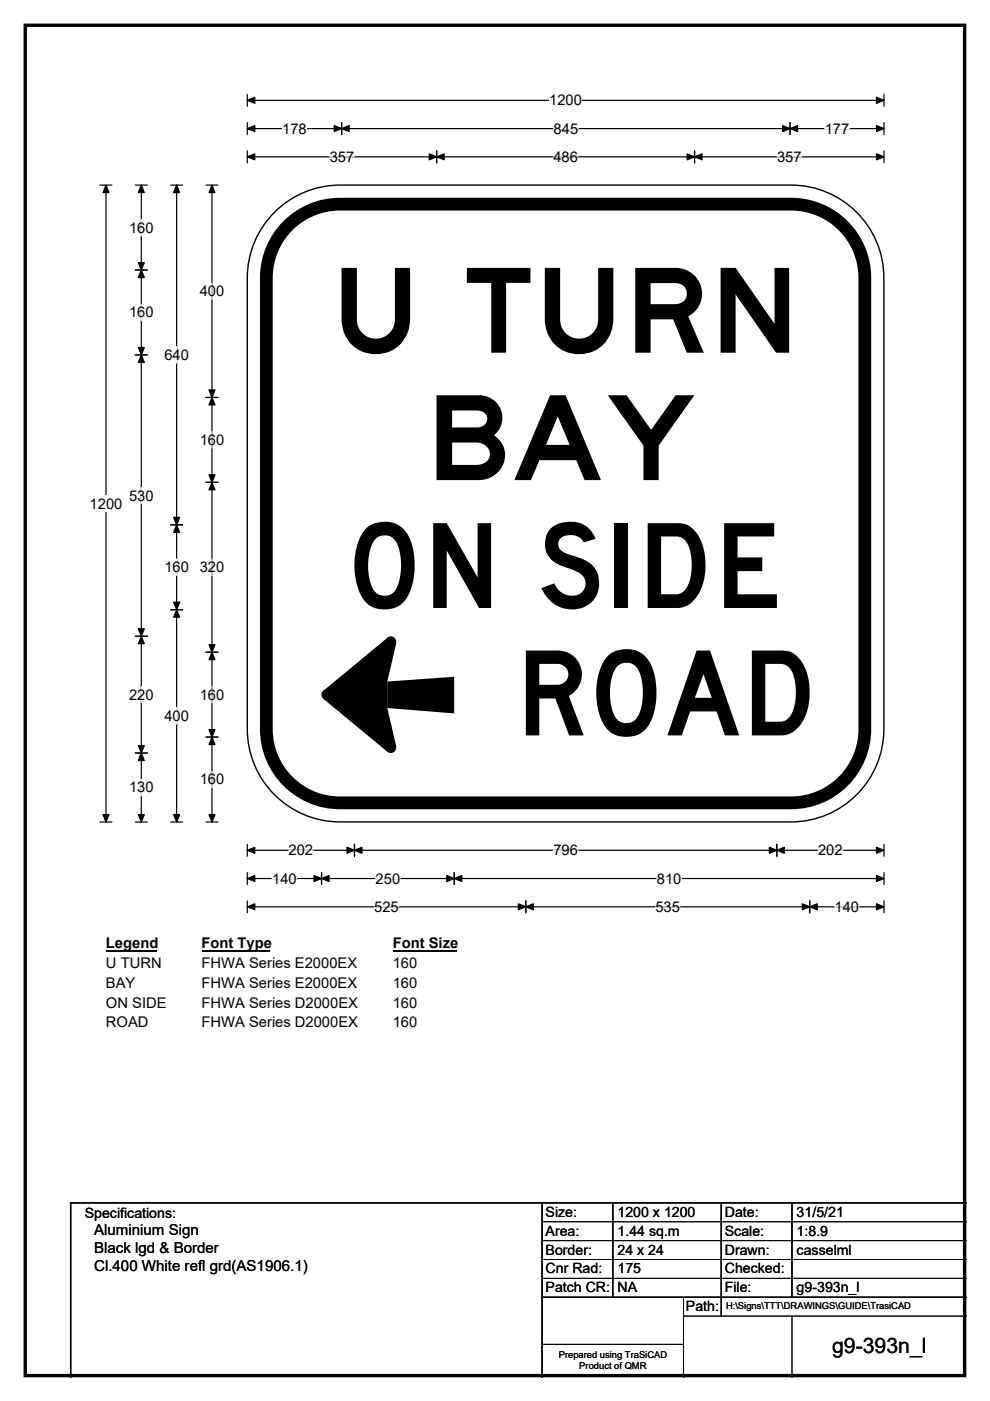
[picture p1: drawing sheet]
<svg xmlns="http://www.w3.org/2000/svg" width="210mm" height="297mm" viewBox="0 0 210 297" stroke-linecap="round" stroke-linejoin="round" font-family="sans-serif">
<path d="M5.4 5.4h199.2v286.3h-199.2z" fill="none" stroke="#000" stroke-width=".72"/>
<path d="M52.5 21.3h135M52.5 20v2.5M187.5 20v2.5" fill="none" stroke="#000" stroke-width=".25"/>
<path d="M52.5 21.3l1.5-.7v1.3zM185.9 20.6l1.6 .7-1.6 .6z" fill="#000" stroke="#000" stroke-width=".25"/>
<path d="M116.5 19.5h6.9v3.5h-6.9z" fill="#fff"/>
<g fill="none" stroke="#000" stroke-width=".25">
<path d="M21.2 39.2h2.5M22.5 39.2v135.1M52.5 27.3h135M52.5 26v2.5M52.5 32v2.5M52.5 33.3h135M72.5 26v2.5M92.6 32v2.5M147.3 32v2.5M167.6 26v2.5M187.5 26v2.5M187.5 32v2.5"/>
<path d="M21.2 174.3h2.5M52.5 179v2.5M75.2 179v2.5M164.8 179v2.5M187.5 179v2.5M52.5 185v2.5M52.5 191v2.5M52.5 180.3h135M52.5 186.3h135M52.5 192.3h135M68.2 185v2.5M96.4 185v2.5"/>
<path d="M111.5 191v2.5M171.7 191v2.5M187.5 185v2.5M187.5 191v2.5"/>
</g>
<g fill="#000" stroke="#000" stroke-width=".25">
<path d="M22.5 39.2l.6 1.6h-1.3zM52.5 27.3l1.5-.7v1.3zM52.5 33.3l1.5-.7v1.3zM72.5 27.3l1.6-.7v1.3zM70.9 26.6l1.6 .7-1.6 .6zM92.6 33.3l1.6-.7v1.3zM91 32.6l1.6 .7-1.6 .6zM145.7 32.6l1.6 .7-1.6 .6zM147.3 33.3l1.6-.7v1.3zM166 26.6l1.6 .7-1.6 .6zM167.6 27.3l1.6-.7v1.3zM185.9 26.6l1.6 .7-1.6 .6z"/>
<path d="M185.9 32.6l1.6 .7-1.6 .6zM21.8 172.7h1.3l-.6 1.6zM52.5 180.3l1.5-.7v1.3zM52.5 186.3l1.5-.7v1.3zM52.5 192.3l1.5-.7v1.3zM68.2 186.3l1.6-.7v1.3zM66.6 185.6l1.6 .7-1.6 .6zM75.2 180.3l1.6-.7v1.3zM73.6 179.6l1.6 .7-1.6 .6zM94.8 185.6l1.6 .7-1.6 .6zM96.4 186.3l1.5-.7v1.3zM111.5 192.3l1.6-.7v1.3z"/>
<path d="M109.9 191.6l1.6 .7-1.6 .6zM163.2 179.6l1.6 .7-1.6 .6zM164.8 180.3l1.5-.7v1.3zM170.2 191.6l1.5 .7-1.5 .6zM171.7 192.3l1.6-.7v1.3zM185.9 179.6l1.6 .7-1.6 .6zM185.9 185.6l1.6 .7-1.6 .6zM185.9 191.6l1.6 .7-1.6 .6z"/>
</g>
<g fill="none" stroke="#fff" stroke-width=".25">
<path d="M59.9 27.3h5.2M69.9 33.3h5.2M117.4 33.3h5.2M117.4 27.3h5.2M164.8 33.3h5.2M174.9 27.3h5.2M57.7 186.3h5.2M61.2 180.3h5.2M79.4 192.3h5.2M79.7 186.3h5.2M117.4 180.3h5.2M139 192.3h5.2"/>
<path d="M139.3 186.3h5.2M173.5 180.3h5.2M177 192.3h5.2"/>
</g>
<path d="M19 105h7v3.5h-7z" fill="#fff"/>
<g fill="none" stroke="#000" stroke-width=".25">
<path d="M28.7 39.2h2.5M30 39.2v135.1M36.2 39.2h2.5M37.5 39.2v135.1M43.7 39.2h2.5M45 39.2v135.1M28.7 57.3h2.5M28.7 75.2h2.5M43.7 84.3h2.5M36.2 111.3h2.5M43.7 102.3h2.5M28.7 134.9h2.5"/>
<path d="M36.2 129.3h2.5M43.7 138.3h2.5M28.7 159.7h2.5M43.7 156.3h2.5M28.7 174.3h2.5M36.2 174.3h2.5M43.7 174.3h2.5"/>
</g>
<g fill="#000" stroke="#000" stroke-width=".25">
<path d="M30 39.2l.6 1.6h-1.3zM37.5 39.2l.6 1.6h-1.3zM45 39.2l.6 1.6h-1.3zM30 57.3l.6 1.5h-1.3zM29.3 55.7h1.3l-.6 1.6zM29.3 73.7h1.3l-.6 1.5zM30 75.2l.6 1.6h-1.3zM45 84.3l.6 1.6h-1.3zM44.3 82.7h1.3l-.6 1.6zM37.5 111.3l.6 1.6h-1.3zM36.8 109.7h1.3l-.6 1.6zM44.3 100.7h1.3l-.6 1.6z"/>
<path d="M45 102.3l.6 1.5h-1.3zM29.3 133.3h1.3l-.6 1.6zM30 134.9l.6 1.6h-1.3zM36.8 127.7h1.3l-.6 1.6zM37.5 129.3l.6 1.6h-1.3zM44.3 136.7h1.3l-.6 1.6zM45 138.3l.6 1.6h-1.3zM29.3 158.1h1.3l-.6 1.6zM30 159.7l.6 1.5h-1.3zM44.3 154.7h1.3l-.6 1.6zM45 156.3l.6 1.6h-1.3zM29.3 172.7h1.3l-.6 1.6z"/>
<path d="M36.8 172.7h1.3l-.6 1.6zM44.3 172.7h1.3l-.6 1.6z"/>
</g>
<g fill="none" stroke="#fff" stroke-width=".25">
<path d="M30 46.5v3.5M30 64.5v3.5M37.5 73.5v3.5M45 60v3.5M45 91.5v3.5M30 103.3v3.5M37.5 118.5v3.5M45 118.5v3.5M30 145.5v3.5M37.5 150v3.5M45 145.5v3.5M30 165.2v3.5"/>
<path d="M45 163.5v3.5"/>
</g>
<path d="M22.5 198.2h10.7v3.5h-10.7z" fill="#fff"/>
<path d="M22.5 201.5h10.7" fill="none" stroke="#000" stroke-width=".32"/>
<path d="M42.8 198.2h14.4v3.5h-14.4z" fill="#fff"/>
<path d="M42.8 201.5h14.4" fill="none" stroke="#000" stroke-width=".32"/>
<path d="M83.3 198.2h13.5v3.5h-13.5z" fill="#fff"/>
<path d="M83.3 201.5h13.5" fill="none" stroke="#000" stroke-width=".32"/>
<g fill="#fff">
<path d="M22.5 202.4h11.7v3.5h-11.7z"/>
<path d="M42.8 202.4h32.8v3.5h-32.8z"/>
<path d="M83.3 202.4h5.2v3.5h-5.2z"/>
<path d="M22.5 206.6h6.2v3.5h-6.2z"/>
<path d="M42.8 206.6h32.8v3.5h-32.8z"/>
<path d="M83.3 206.6h5.2v3.5h-5.2z"/>
<path d="M22.5 210.8h12.8v3.5h-12.8z"/>
<path d="M42.8 210.8h33v3.5h-33z"/>
<path d="M83.3 210.8h5.2v3.5h-5.2z"/>
<path d="M22.5 215h9v3.5h-9z"/>
<path d="M42.8 215h33v3.5h-33z"/>
<path d="M83.3 215h5.2v3.5h-5.2z"/>
</g>
<path d="M58.2 45a19.6 19.6 0 0 1 13.9-5.8h95.7a19.7 19.7 0 0 1 19.7 19.7v95.7a19.7 19.7 0 0 1-19.7 19.7h-95.7a19.7 19.7 0 0 1-19.6-19.7v-95.7a19.6 19.6 0 0 1 5.7-13.9z" fill-rule="evenodd" fill="#fff" stroke="#fff" stroke-width=".21"/>
<path d="M61.1 47.9a15.6 15.6 0 0 1 11-4.6h95.7a15.6 15.6 0 0 1 15.6 15.6v95.7a15.6 15.6 0 0 1-15.6 15.6h-95.7a15.6 15.6 0 0 1-15.6-15.6v-95.7a15.6 15.6 0 0 1 4.6-11z" fill="none" stroke="#000" stroke-width="2.7"/>
<path d="M58.2 45a19.6 19.6 0 0 1 13.9-5.8h95.7a19.7 19.7 0 0 1 19.7 19.7v95.7a19.7 19.7 0 0 1-19.7 19.7h-95.7a19.7 19.7 0 0 1-19.6-19.7v-95.7a19.6 19.6 0 0 1 5.7-13.9zM115 255v37M130 255v20M153 255v24M168 255v20M205 255h-190v37M115 275h90" fill="none" stroke="#000" stroke-width=".3"/>
<g fill="#000">
<path d="M82.1 144.5l14.2-1v7.8l-14.2-1.2z"/>
<path d="M68.6 146.4l13.7-11.3 1.8 1.2-2 8.2v5.6l2 8.2-1.8 1.2-13.7-11.3z" fill-rule="evenodd"/>
<circle cx="82.9" cy="136" r="1.12"/>
<circle cx="69.3" cy="147.3" r="1.12"/>
<circle cx="82.9" cy="158.5" r="1.12"/>
</g>
<path d="M115 259h90M115 263h90M115 267h90M115 271h90M145 279h60M145 275v17M168 279v13M115 285h30" fill="none" stroke="#000" stroke-width=".21"/>
<g font-size="25">
<text x="70.1" y="74.8">U TURN</text>
<text x="90.3" y="101.8">BAY</text>
<text x="73.4" y="128.9">ON SIDE</text>
<text x="109.4" y="155.9">ROAD</text>
</g>
<text font-size="4.5" x="176.5" y="286.9">g9-393n_l</text>
<g font-size="3.2">
<text x="20" y="261.9">Aluminium Sign</text>
<text x="20" y="265.7">Black lgd &amp; Border</text>
<text x="20" y="269.6">Cl.400 White refl grd(AS1906.1)</text>
</g>
<g font-size="3.1">
<text x="116.5" y="22.3">1200</text>
<text x="59.9" y="28.3">178</text>
<text x="117.4" y="28.3">845</text>
<text x="174.9" y="28.3">177</text>
<text x="69.9" y="34.3">357</text>
<text x="117.4" y="34.3">486</text>
<text x="164.8" y="34.3">357</text>
<text x="27.4" y="49.3">160</text>
<text x="42.4" y="62.8">400</text>
<text x="27.4" y="67.3">160</text>
<text x="34.9" y="76.3">640</text>
<text x="42.4" y="94.3">160</text>
<text x="19" y="107.8">1200</text>
<text x="27.4" y="106.1">530</text>
<text x="34.9" y="121.3">160</text>
<text x="42.4" y="121.3">320</text>
<text x="27.4" y="148.3">220</text>
<text x="42.4" y="148.3">160</text>
<text x="34.9" y="152.8">400</text>
<text x="42.4" y="166.3">160</text>
<text x="27.4" y="168">130</text>
<text x="61.2" y="181.3">202</text>
<text x="117.4" y="181.3">796</text>
<text x="173.5" y="181.3">202</text>
<text x="57.7" y="187.3">140</text>
<text x="79.7" y="187.3">250</text>
<text x="139.3" y="187.3">810</text>
<text x="79.4" y="193.3">525</text>
<text x="139" y="193.3">535</text>
<text x="177" y="193.3">140</text>
<text x="22.5" y="201.1">Legend</text>
<text x="42.8" y="201.1">Font Type</text>
<text x="83.3" y="201.1">Font Size</text>
<text x="22.5" y="205.2">U TURN</text>
<text x="22.5" y="209.4">BAY</text>
<text x="42.8" y="205.2">FHWA Series E2000EX</text>
<text x="42.8" y="209.4">FHWA Series E2000EX</text>
<text x="83.3" y="205.2">160</text>
<text x="83.3" y="209.4">160</text>
<text x="22.5" y="213.6">ON SIDE</text>
<text x="42.8" y="213.6">FHWA Series D2000EX</text>
<text x="83.3" y="213.6">160</text>
<text x="22.5" y="217.8">ROAD</text>
<text x="42.8" y="217.8">FHWA Series D2000EX</text>
<text x="83.3" y="217.8">160</text>
</g>
<g font-size="3">
<text x="115.7" y="258">Size:</text>
<text x="131" y="258">1200 x 1200</text>
<text x="153.7" y="258">Date:</text>
<text x="169" y="258">31/5/21</text>
<text x="18" y="258.2">Specifications:</text>
<text x="115.7" y="262">Area:</text>
<text x="131" y="262">1.44 sq.m</text>
<text x="153.7" y="262">Scale:</text>
<text x="169" y="262">1:8.9</text>
<text x="115.7" y="266">Border:</text>
<text x="115.7" y="270">Cnr Rad:</text>
<text x="131" y="266">24 x 24</text>
<text x="131" y="270">175</text>
<text x="153.7" y="266">Drawn:</text>
<text x="153.7" y="270">Checked:</text>
<text x="169" y="266">casselml</text>
<text x="115.7" y="274">Patch CR:</text>
<text x="131" y="274">NA</text>
<text x="153.7" y="274">File:</text>
<text x="169" y="274">g9-393n_l</text>
<text x="145.5" y="278">Path:</text>
</g>
<g font-size="2">
<text x="154" y="277.6">H:\Signs\TTT\DRAWINGS\GUIDE\TrasiCAD</text>
<text x="118.5" y="287.8">Prepared using TraSiCAD</text>
<text x="122.9" y="290.2">Product of QMR</text>
</g>
</svg>
